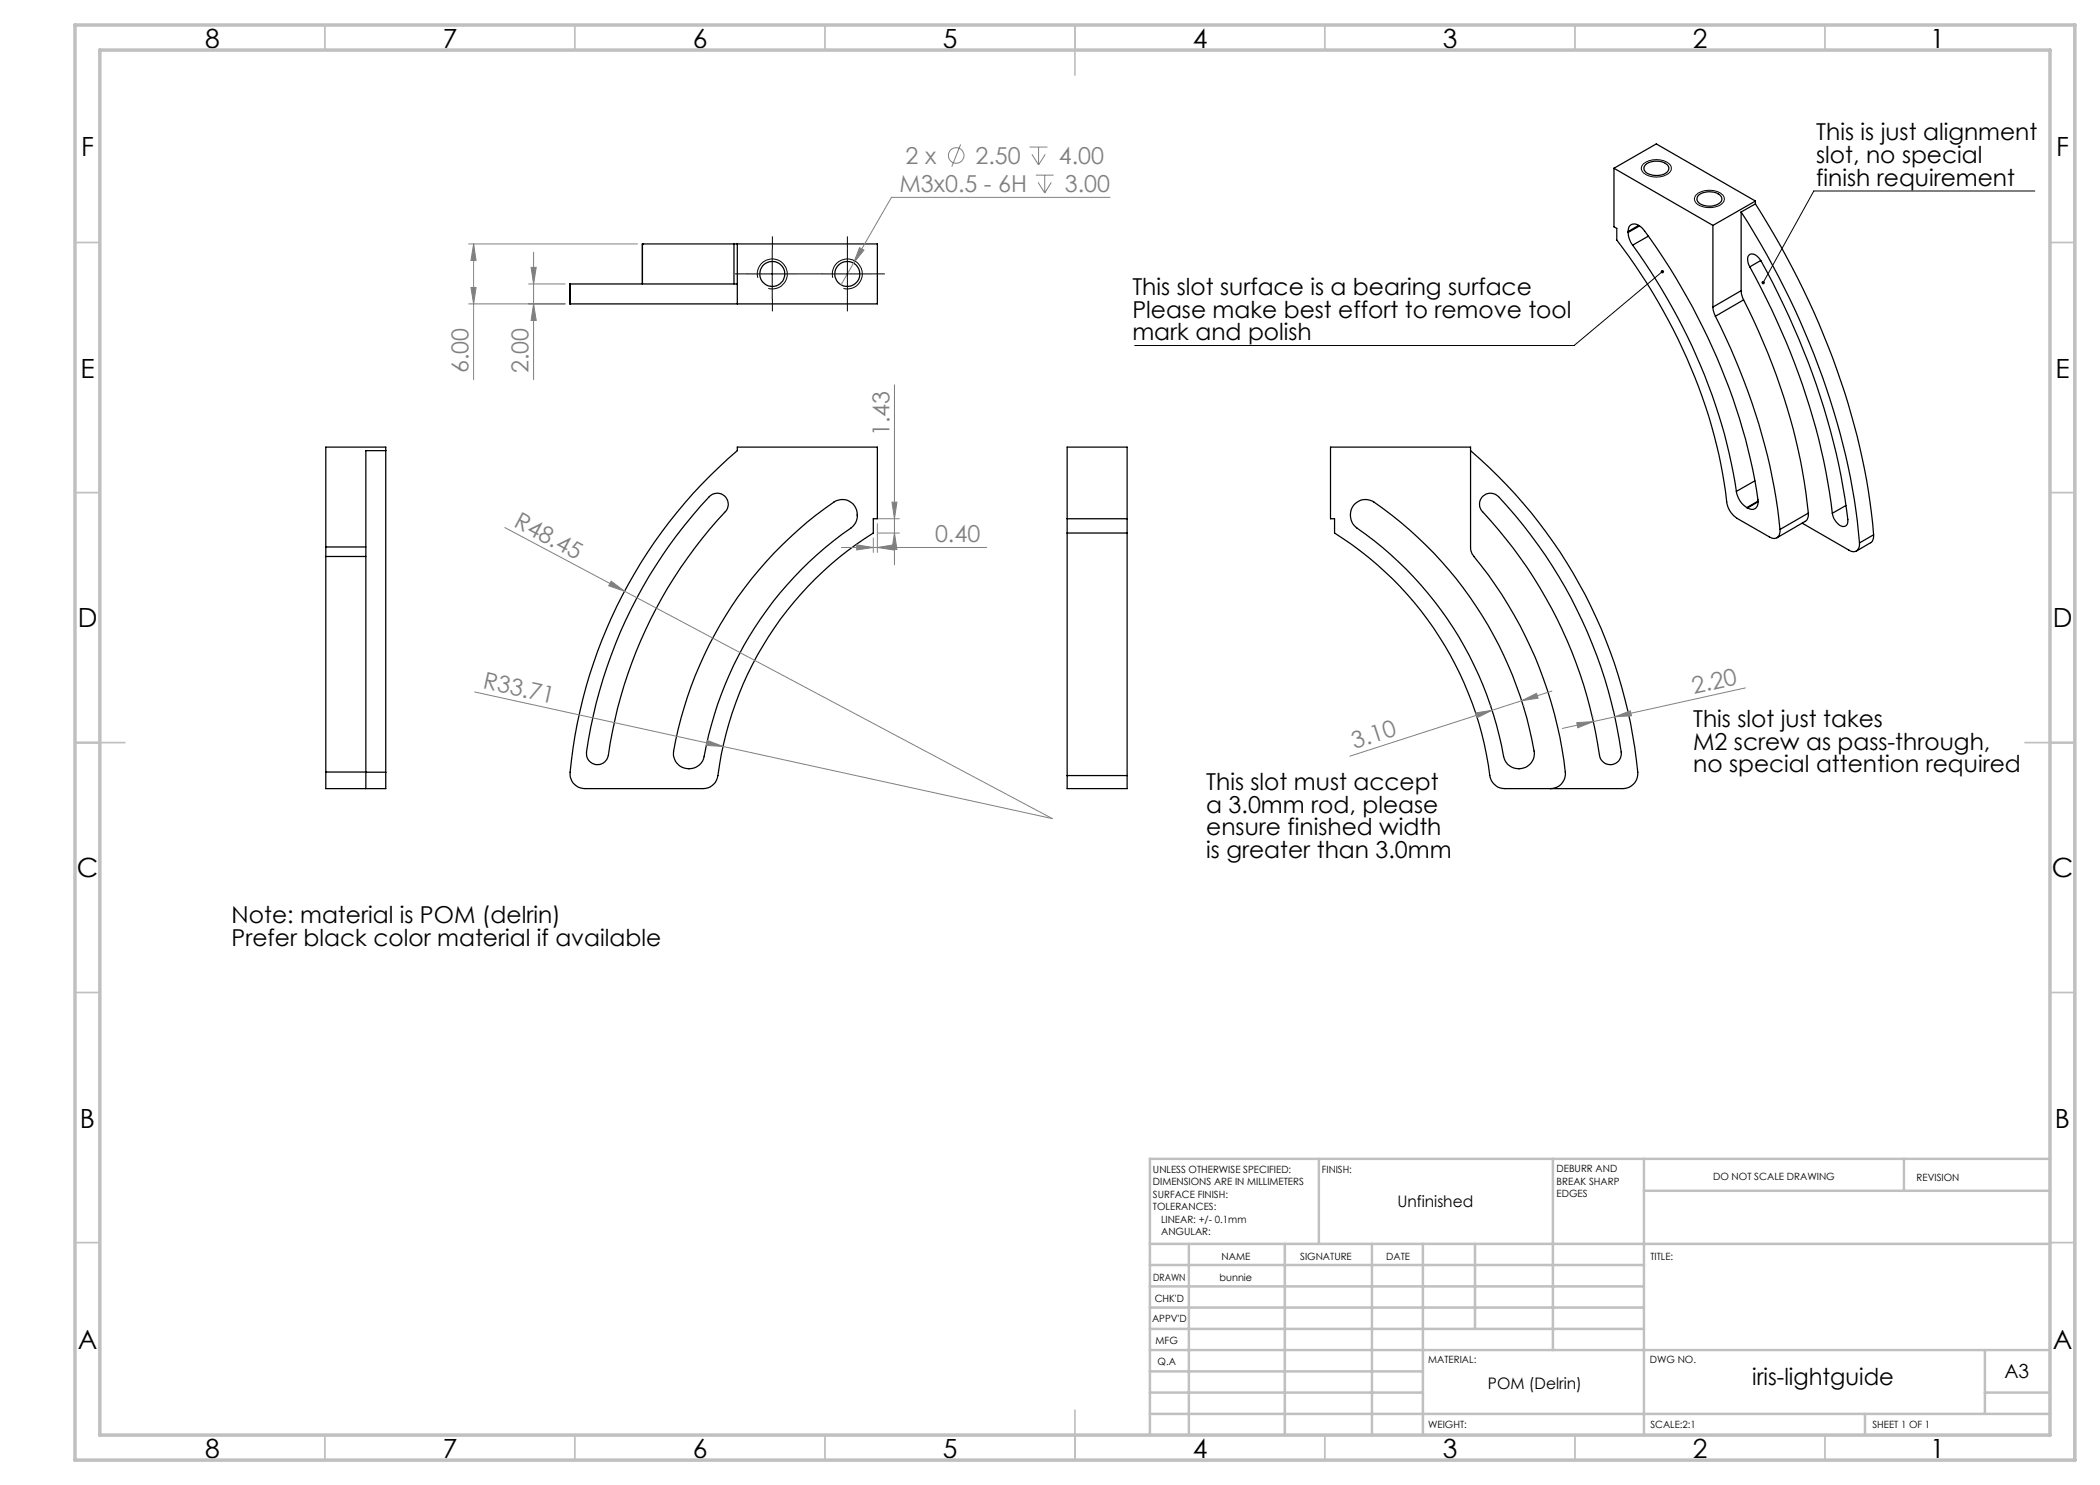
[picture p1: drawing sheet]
<svg xmlns="http://www.w3.org/2000/svg" width="420mm" height="297mm" viewBox="0 0 420 297" stroke-linecap="round" stroke-linejoin="round" font-family="sans-serif">
<g fill="none" stroke="#000" stroke-width=".25">
<path d="M322.8 33.7v11.7l.6 .3v2.3a108.7 108.7 0 0 1 22.1 53.2l.6 1.2 1.3 1.3 6.5 3.7a1.3 1.3 0 0 0 1.4 .2 1.3 1.3 0 0 0 .7-1.3v-.4M322.8 33.7l19.8 11.4M322.8 33.7l8.5-4.9 19.8 11.4M329.2 32.9a3.5 3.5 0 0 1 4.5 .3 1.26 1.26 0 0 1-1 1.7 3.7 3.7 0 0 1-3.7-.7l-.2-.7zM339.6 39.2a3.4 3.4 0 0 1 4.7 .2 1.21 1.21 0 0 1-1 1.6 3.2 3.2 0 0 1-3.9-.9v-.5zM114 56.8v4M114 56.8h.1M114 56.8h33.5M128.5 48.8h18.3M128.5 48.8h.1M128.5 48.8v8M146.8 48.8h.7"/>
<path d="M146.8 48.8v8M147.5 48.8h28v12h-28M147.5 48.8v12M325.6 46.5a4.7 4.7 0 0 0 .9 2.5M325.6 46.3a1.35 1.35 0 0 1 .8-1.5 1.35 1.35 0 0 1 1.6 .5 61.8 61.8 0 0 1 7.1 10.2 119.4 119.4 0 0 1 16.5 44.8 1.3 1.3 0 0 1-.6 1.4 1.3 1.3 0 0 1-1.5-.1M325.6 46.3v.2M326.5 49a114.3 114.3 0 0 1 20.8 49.3M327.7 45.1l-2.1 1.2M327.9 45.2l-2.3 1.3M329.7 47.2l-3.2 1.8M342.6 45.1v16.3M348.2 58.1l.1 .7 .4 1.2"/>
<path d="M348.2 42.4a152.9 152.9 0 0 1 23 59.8l.7 6.4M348.2 42.4v15.7M348.2 58.1l-5.6 3.3M348.7 60a121.8 121.8 0 0 1 13 42.6M348.7 60l-5.6 3.2M350 53.4a136 136 0 0 1 16.5 49.3M350 53.4a1.98 1.98 0 0 1 0-2.5 1.95 1.95 0 0 1 2.2 1.3 143.8 143.8 0 0 1 17.4 51.7 1.06 1.06 0 0 1-.5 1.3 1.06 1.06 0 0 1-1.4-.3l-.9-1.2-.3-1M351.1 40.8a154.7 154.7 0 0 1 22.6 57.6l1 8.6M351.1 40.8l-2.9 1.6M351.1 40.2l-8.5 4.9M351.1 40.2v.6M352.1 52.1l-2.1 1.3"/>
<path d="M114 60.8h.1M114 60.8h33.5M342.6 61.4l.1 .7 .4 1.1M343.1 63.2a120.7 120.7 0 0 1 12.9 42.7M77.2 90.1v64.3M77.2 90.1h-4v64.3M77.2 90.1v-.7h-12v20M141.9 99.3a2.2 2.2 0 0 1 3.1-.1 2.2 2.2 0 0 1 .1 3.1 90.6 90.6 0 0 0-23.5 49.1 2.2 2.2 0 0 1-2.6 1.5 2.2 2.2 0 0 1-1.7-2.5 94.1 94.1 0 0 1 24.6-51.1zM147.5 89.4h28v14.3h-.8v2.9a67.7 67.7 0 0 0-31.2 49 2.95 2.95 0 0 1-2.9 2.1h-23.6a2.98 2.98 0 0 1-3-3.3 96.7 96.7 0 0 1 33.5-64.3zM294.1 90.1a96.5 96.5 0 0 1 33.5 64.8 3 3 0 0 1-3 2.8h-23.6a3 3 0 0 1-3-2.6 67.5 67.5 0 0 0-31.1-48.5v-2.9h-.8v-14.3h28v20a3 3 0 0 0 .7 1.9 81.8 81.8 0 0 1 18.3 43.6 2.95 2.95 0 0 1-3 2.8M296.6 99.2a2.21 2.21 0 0 1 3.1 .1 94.2 94.2 0 0 1 24.6 51.5 2.2 2.2 0 0 1-2.1 2.1 2.2 2.2 0 0 1-2.3-1.8 89.9 89.9 0 0 0-23.6-49 2.21 2.21 0 0 1 .3-2.9zM347.3 98.3a4.7 4.7 0 0 0 2.1 3.2"/>
<path d="M351 96.2l-3.7 2.1M65.2 111.3v43.1M65.2 109.4v1.9M65.2 111.3h8M65.2 109.4h8M154.8 110.6a72 72 0 0 1 12.3-10.4 3.1 3.1 0 0 1 4 1.3 3.1 3.1 0 0 1-.9 4.1 70.9 70.9 0 0 0-29.5 46.1 3.1 3.1 0 0 1-3.7 2 3.1 3.1 0 0 1-2.3-3.5 77 77 0 0 1 20.1-39.6zM213.4 106.6v48.5M213.4 103.7h12M213.4 106.6v-17.2h12v17.2M213.4 106.6h12M225.4 106.6v48.5M271 100.8a3 3 0 0 1 3.8-.4 76.8 76.8 0 0 1 32.1 50.2 3.1 3.1 0 0 1-2.8 3.1 3.1 3.1 0 0 1-3.4-2.4 70.8 70.8 0 0 0-29.6-45.9 3.2 3.2 0 0 1-.1-4.6z"/>
<path d="M349.4 101.5l.1 .1M351.6 100.4l-2.1 1.2M351.6 100.2l-2.2 1.3M360.4 104.6l9.4 5.4a1.33 1.33 0 0 0 1.6 .1 1.33 1.33 0 0 0 .5-1.5M361.7 102.6l-.1 .8-.4 .7-5.8 3.5M361.7 102.6l-5.7 3.3M369.2 101.1l-2.7 1.6M374.7 107v.7l-.4 .7-3 1.8M374.7 107l-2.8 1.6M65.2 154.4v3.3h12v-3.3M65.2 154.4h8M73.2 154.4v3.3"/>
<path d="M73.2 154.4h4M213.4 155.1v2.6h12v-2.6M213.4 155.1h12"/>
<circle cx="154.5" cy="54.8" r="2.5"/>
<circle cx="169.5" cy="54.8" r="2.5"/>
</g>
<g fill="none" stroke="#808080" stroke-width=".2">
<path d="M192.1 28.9l-1.7 4.4M205.9 29.4h3.6M206.4 30.9l1.3 2.1M207.2 35h3.5M207.6 36.5l1.4 2.1M207.7 29.4v3.6M209 35v3.6M209.1 30.9l-1.4 2.1M210.3 36.5l-1.3 2.1M222 39.5h-43.7l-7.6 13.1M93.7 48.8h33.8M94.2 57.5h1l-.5 3.3z"/>
<path d="M94.7 48.8v27.1M94.7 48.8l.5 3.3h-1zM105.7 56.8h7.3M106.2 53.5h1l-.5 3.3zM106.7 50.4v25.5M170.7 52.6l-2.5 4.4M171.9 49.5l.9 .5-2.1 2.6zM93.7 60.8h19.3M106.7 60.8l.5 3.3h-1zM178.9 77v36M101 105.5l23.9 12.7M122.2 116.2l2.7 2-3.2-1z"/>
<path d="M124.9 118.2l85.6 45.5-65.9-14.4M168.3 109.5h29M171.3 109l3.4 .5-3.4 .5zM174.7 107.6v2.9M175.5 109.5l3.3-.5v1zM175.5 104.7v5.8M175.6 106.6h4.3M175.6 103.7h4.3M178.4 100.4h1l-.5 3.3zM178.9 106.6l.5 3.3h-1zM94.9 138.4l49.7 10.9M310.4 138.2l-6.1 2"/>
<path d="M349.1 137.6l-36.6 8.1M141.5 148.1l3.1 1.2-3.3-.2zM295.1 142.6l3.3-.5-3 1.4zM298.1 141.1h.1M298.4 142.1l-28.4 9.1M304.3 140.2l3-1.5 .3 .9zM304.3 140.2l-5.9 1.9M304.6 141.1h.1M315.3 144.5l3.4-.2-3.1 1.3zM318.5 143.4h.1M322.8 142.4h.1M323 143.4l3.1-1.2 .2 1z"/>
<circle cx="191.2" cy="31.1" r="1.55"/>
</g>
<path d="M328.7 32.8a4.2 4.2 0 0 1 5.5 .4v.1a1.73 1.73 0 0 1-1.6 1.9 3.7 3.7 0 0 1-4.3-1.2 1.2 1.2 0 0 1 .4-1.2zM339.3 38.9a4.1 4.1 0 0 1 5.5 .4 1.62 1.62 0 0 1-1.6 2 3.8 3.8 0 0 1-4.2-1 1.13 1.13 0 0 1 .3-1.4zM407 38.2h-44.2l-10.2 18.3M149.5 54.8h10M151.6 55.6a2.99 2.99 0 0 1 2.6-3.8 2.99 2.99 0 0 1 3.2 3.2 2.99 2.99 0 0 1-3.7 2.7M154.4 49.8v10M164.5 54.8h9.9M166.5 55.6a3 3 0 0 1 2.7-3.8 3 3 0 0 1 3.2 3.2 3 3 0 0 1-3.7 2.7M169.5 49.8v10M332.5 54.3l-17.7 14.8h-87.9" fill="none" stroke="#000" stroke-width=".2"/>
<path d="M149.5 54.8h-2.5M154.5 49.8v-2.5M154.5 59.8v2.5M159.5 54.8h2.5M164.5 54.8h-2.5M169.5 49.8v-2.5M169.5 59.8v2.5M174.5 54.8h2.5" fill="none" stroke="#000" stroke-width=".2" stroke-dasharray="15.2 1.3 1.3 1.3" stroke-linecap="butt"/>
<g fill="none" stroke="#c0c0c0" stroke-width=".35">
<path d="M65 5v5M115 5v5M165 5v5M215 5v10M265 5v5M315 5v5M365 5v5M15 48.5h5M410 48.5h5M15 98.5h5M410 98.5h5M15 148.5h10"/>
<path d="M405 148.5h10M15 198.5h5M410 198.5h5M15 248.5h5M410 248.5h5M65 287v5M115 287v5M165 287v5M215 282v10M265 287v5M315 287v5M365 287v5"/>
</g>
<g fill="none" stroke="#c0c0c0" stroke-width=".5">
<path d="M263.8 231.8v17M310.6 231.8v38.2M328.8 231.8v55.2M328.8 238.2h81.2M380.8 231.8v6.4M410 231.8h-180v55.2M230 248.8h180M230 257.3h98.8M230 253h98.8M237.8 248.8v38.2M257 248.8v38.2M274.4 248.8v38.2"/>
<path d="M284.6 248.8v38.2M295 248.8v17M230 265.8h98.8M230 261.5h98.8M230 278.5h54.6M230 274.3h54.6M230 270h180M397 278.5h13M397 270v12.8M230 282.8h180M373 282.8v4.2"/>
</g>
<path d="M15 5h400v287h-400zM20 10h390v277h-390z" fill="none" stroke="#c0c0c0" stroke-width=".7"/>
<g fill="#808080">
<path d="M122.2 116.2l2.7 2-3.2-1z"/>
<path d="M141.5 148.1l3.1 1.2-3.3-.2z"/>
<path d="M171.3 109l3.4 .5-3.4 .5zM175.5 109.5l3.3-.5v1zM171.9 49.5l-1.2 3.1 2.1-2.6z"/>
<path d="M315.3 144.5l3.4-.2-3.1 1.3zM323 143.4l3.1-1.2 .2 1z"/>
<path d="M295.1 142.6l3.3-.5-3 1.4zM304.3 140.2l3-1.5 .3 .9z"/>
<path d="M106.7 60.8l.5 3.3h-1zM106.2 53.5h1l-.5 3.3zM94.2 57.5h1l-.5 3.3zM94.7 48.8l.5 3.3h-1z"/>
<path d="M178.9 106.6l.5 3.3h-1zM178.4 100.4h1l-.5 3.3z"/>
</g>
<path d="M332.2 54.1a.34 .34 0 0 0 0 .5 .34 .34 0 0 0 .5 0 .34 .34 0 0 0 0-.5l-.2 .2 .2-.2-.1-.1zM352.4 56.3a.33 .33 0 0 0 .1 .5l.1-.3-.1 .3a.35 .35 0 0 0 .5-.3 .35 .35 0 0 0-.6-.2z" fill="#000"/>
<g font-size="5.3">
<text x="41" y="9.5">8</text>
<text x="88.5" y="9.5">7</text>
<text x="138.5" y="9.5">6</text>
<text x="188.5" y="9.5">5</text>
<text x="238.5" y="9.5">4</text>
<text x="288.5" y="9.5">3</text>
<text x="338.5" y="9.5">2</text>
<text x="386" y="9.5">1</text>
<text x="16.2" y="31.3">F</text>
<text x="411.2" y="31.3">F</text>
<text x="16.1" y="75.5">E</text>
<text x="411.1" y="75.5">E</text>
<text x="15.5" y="125.5">D</text>
<text x="410.5" y="125.5">D</text>
<text x="15.4" y="175.5">C</text>
<text x="410.4" y="175.5">C</text>
<text x="16" y="225.5">B</text>
<text x="411" y="225.5">B</text>
<text x="15.5" y="269.8">A</text>
<text x="410.5" y="269.8">A</text>
<text x="41" y="291.5">8</text>
<text x="88.5" y="291.5">7</text>
<text x="138.5" y="291.5">6</text>
<text x="188.5" y="291.5">5</text>
<text x="238.5" y="291.5">4</text>
<text x="288.5" y="291.5">3</text>
<text x="338.5" y="291.5">2</text>
<text x="386" y="291.5">1</text>
</g>
<g font-size="4.7">
<text x="363.2" y="28.1">This is just alignment</text>
<text x="363.2" y="32.6">slot, no special</text>
<text x="363.2" y="37.1">finish requirement</text>
<text x="226.5" y="59">This slot surface is a bearing surface</text>
<text x="226.5" y="63.5">Please make best effort to remove tool</text>
<text x="226.5" y="68.1">mark and polish</text>
<text x="338.6" y="145.4">This slot just takes</text>
<text x="338.6" y="150">M2 screw as pass-through,</text>
<text x="338.6" y="154.5">no special attention required</text>
<text x="241.2" y="158">This slot must accept</text>
<text x="241.2" y="162.5">a 3.0mm rod, please</text>
<text x="241.2" y="167.1">ensure finished width</text>
<text x="241.2" y="171.6">is greater than 3.0mm</text>
<text x="46.3" y="184.7">Note: material is POM (delrin)</text>
<text x="46.3" y="189.2">Prefer black color material if available</text>
<text x="350.4" y="277">iris-lightguide</text>
</g>
<g font-size="4.7" fill="#808080">
<text x="181.1" y="32.8">2 x</text>
<text x="195.1" y="32.8">2.50</text>
<text x="211.8" y="32.8">4.00</text>
<text x="179.9" y="38.4">M3x0.5 - 6H</text>
<text x="213" y="38.4">3.00</text>
<text x="93.7" y="74.6" transform="rotate(-90 93.7 74.6)">6.00</text>
<text x="105.7" y="74.6" transform="rotate(-90 105.7 74.6)">2.00</text>
<text x="177.9" y="87.3" transform="rotate(-90 177.9 87.3)">1.43</text>
<text x="102.6" y="105.2" transform="rotate(28 102.6 105.2)">R48.45</text>
<text x="187" y="108.5">0.40</text>
<text x="96.4" y="137.7" transform="rotate(12 96.4 137.7)">R33.71</text>
<text x="338.8" y="138.8" transform="rotate(-12 338.8 138.8)">2.20</text>
<text x="270.9" y="149.8" transform="rotate(-18 270.9 149.8)">3.10</text>
</g>
<text font-size="3.9" x="400.9" y="275.5">A3</text>
<g font-size="3.2">
<text x="279.5" y="241.4">Unfinished</text>
<text x="297.6" y="277.9">POM (Delrin)</text>
</g>
<g font-size="2">
<text x="230.6" y="234.6">UNLESS OTHERWISE SPECIFIED:</text>
<text x="230.6" y="237.1">DIMENSIONS ARE IN MILLIMETERS</text>
<text x="230.6" y="239.6">SURFACE FINISH:</text>
<text x="264.4" y="234.6">FINISH:</text>
<text x="311.3" y="234.5">DEBURR AND</text>
<text x="311.3" y="237">BREAK SHARP</text>
<text x="311.3" y="239.5">EDGES</text>
<text x="342.6" y="236">DO NOT SCALE DRAWING</text>
<text x="383.3" y="236.2">REVISION</text>
<text x="230.6" y="242.1">TOLERANCES:</text>
<text x="232.2" y="244.6">LINEAR: +/- 0.1mm</text>
<text x="232.2" y="247.1">ANGULAR:</text>
<text x="244.3" y="252">NAME</text>
<text x="260" y="251.9">SIGNATURE</text>
<text x="277.2" y="251.9">DATE</text>
<text x="330.1" y="251.9">TITLE:</text>
<text x="230.6" y="256.1">DRAWN</text>
<text x="243.9" y="256.1">bunnie</text>
<text x="230.9" y="260.3">CHK'D</text>
<text x="230.4" y="264.4">APPV'D</text>
<text x="231.1" y="268.8">MFG</text>
<text x="231.5" y="273">Q.A</text>
<text x="285.6" y="272.5">MATERIAL:</text>
<text x="330" y="272.5">DWG NO.</text>
<text x="285.6" y="285.5">WEIGHT:</text>
<text x="330.1" y="285.6">SCALE:2:1</text>
<text x="374.5" y="285.6">SHEET 1 OF 1</text>
</g>
</svg>
